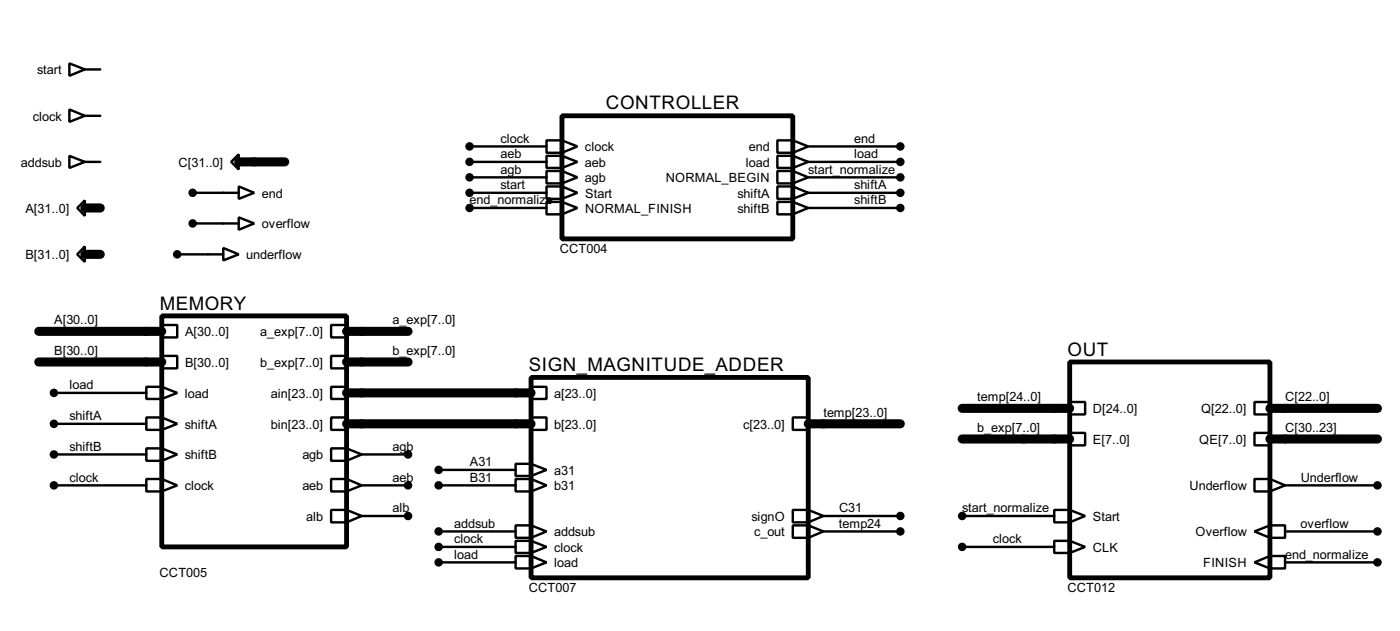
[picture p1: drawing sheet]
<svg xmlns="http://www.w3.org/2000/svg" width="231mm" height="104mm" viewBox="0 0 231 104" stroke-linecap="round" stroke-linejoin="round" font-family="sans-serif">
<g fill="none" stroke="#000" stroke-width="1.5">
<path d="M14 34.3h2.6M39.4 26.7h7.6M6.4 59.7h20.3M6.4 54.7h20.3M14 42h2.6M57.2 59.7h10.2M57.2 54.7h10.2M57.2 69.9h30.5M57.2 64.8h30.5M133.4 69.9h15.2M158.8 72.4h17.8M158.8 67.4h17.8"/>
<path d="M209.6 72.4h17.8M209.6 67.4h17.8"/>
</g>
<g fill="none" stroke="#000" stroke-width=".4">
<path d="M11.5 10.5l2.5 1-2.5 1zM11.5 18.1l2.5 1-2.5 1zM14 11.5h2.6M14 19.1h2.6M11.5 25.7l2.5 1-2.5 1zM12.8 34.3l1.2-1.2v2.5zM14 26.7h2.6M31.8 36.9h7.6M31.8 31.8h7.6M38.2 26.7l1.2-1.2v2.5zM39.4 30.8l2.6 1-2.6 1zM39.4 35.9l2.6 1-2.6 1z"/>
<path d="M77.5 31.8h12.7M77.5 24.2h12.7M77.5 26.7h12.7M77.5 29.3h12.7M77.5 34.3h12.7M90.2 23.2h2.6l2.5 1-2.5 1h-2.6zM90.2 25.7h2.6l2.5 1-2.5 1h-2.6zM90.2 28.2h2.6l2.5 1.1-2.5 1h-2.6zM90.2 30.8h2.6l2.5 1-2.5 1h-2.6zM90.2 33.3h2.6l2.5 1-2.5 1.1h-2.6zM92.8 23.2v2M92.8 25.7v2"/>
<path d="M92.8 28.2v2.1M92.8 30.8v2M92.8 33.3v2.1M128.3 23.2h2.6l2.5 1-2.5 1h-2.6zM128.3 25.7h2.6l2.5 1-2.5 1h-2.6zM128.3 28.2h2.6l2.5 1.1-2.5 1h-2.6zM128.3 30.8h2.6l2.5 1-2.5 1h-2.6zM128.3 33.3h2.6l2.5 1-2.5 1.1h-2.6zM130.9 23.2v2M130.9 25.7v2M130.9 28.2v2.1M130.9 30.8v2"/>
<path d="M130.9 33.3v2.1M133.4 31.8h15.2M133.4 24.2h15.2M133.4 26.7h15.2M133.4 29.3h15.2M133.4 34.3h15.2M14 40.7v2.5l-1.2-1.2zM26.7 53.6h2.6v2.1h-2.6zM26.7 58.7h2.6v2.1h-2.6zM29.3 42h7.6M36.9 40.9l2.5 1.1-2.5 1zM54.7 53.6h2.5v2.1h-2.5z"/>
<path d="M54.7 58.7h2.5v2.1h-2.5zM8.9 64.8h15.3M8.9 69.9h15.3M8.9 75h15.3M24.2 63.8h2.5l2.6 1-2.6 1h-2.5zM24.2 68.9h2.5l2.6 1-2.6 1h-2.5zM24.2 74h2.5l2.6 1-2.6 1h-2.5zM24.2 79h2.5l2.6 1.1-2.6 1h-2.5zM26.7 63.8v2M26.7 68.9v2M26.7 74v2M26.7 79v2.1"/>
<path d="M54.7 74h2.5l2.5 1-2.5 1h-2.5zM54.7 79h2.5l2.5 1.1-2.5 1h-2.5zM54.7 63.8h2.5v2h-2.5zM54.7 68.9h2.5v2h-2.5zM57.2 74v2M57.2 79v2.1M59.7 75h7.7M72.4 77.5h12.7M85.1 76.5h2.6l2.5 1-2.5 1h-2.6zM85.1 79h2.6l2.5 1.1-2.5 1h-2.6zM87.7 63.8h2.5v2h-2.5zM87.7 68.9h2.5v2h-2.5z"/>
<path d="M87.7 76.5v2M87.7 79v2.1M130.9 68.9h2.5v2h-2.5zM176.6 66.3h2.5v2.1h-2.5zM176.6 71.4h2.5v2.1h-2.5zM207.1 66.3h2.5v2.1h-2.5zM207.1 71.4h2.5v2.1h-2.5zM207.1 79h2.5l2.5 1.1-2.5 1h-2.5zM209.6 79v2.1M8.9 80.1h15.3M54.7 84.1h2.5l2.5 1-2.5 1.1h-2.5zM57.2 84.1v2.1"/>
<path d="M59.7 85.1h7.7M59.7 80.1h7.7M72.4 87.7h12.7M72.4 90.2h12.7M72.4 92.8h12.7M72.4 80.1h12.7M85.1 86.7h2.6l2.5 1-2.5 1h-2.6zM85.1 89.2h2.6l2.5 1-2.5 1h-2.6zM85.1 91.7h2.6l2.5 1.1-2.5 1h-2.6zM87.7 86.7v2M87.7 89.2v2M87.7 91.7v2.1"/>
<path d="M130.9 84.1h2.5l2.5 1-2.5 1.1h-2.5zM130.9 86.7h2.5l2.5 1-2.5 1h-2.5zM133.4 84.1v2.1M133.4 86.7v2M135.9 87.7h12.7M135.9 85.1h12.7M158.8 90.2h15.2M158.8 85.1h15.2M174 84.1h2.6l2.5 1-2.5 1.1h-2.6zM174 89.2h2.6l2.5 1-2.5 1h-2.6zM176.6 84.1v2.1M176.6 89.2v2"/>
<path d="M207.1 87.7l2.5-1h2.5v2h-2.5zM207.1 92.8l2.5-1.1h2.5v2.1h-2.5zM209.6 86.7v2M209.6 91.7v2.1M212.1 87.7h15.3M212.1 92.8h15.3M212.1 80.1h15.3"/>
</g>
<g fill="#000" stroke="#000" stroke-width=".4">
<circle cx="31.8" cy="31.8" r=".5"/>
<circle cx="31.8" cy="36.9" r=".5"/>
<circle cx="77.5" cy="24.2" r=".5"/>
<circle cx="77.5" cy="34.3" r=".5"/>
<circle cx="77.5" cy="31.8" r=".5"/>
<circle cx="77.5" cy="26.7" r=".5"/>
<circle cx="77.5" cy="29.3" r=".5"/>
<circle cx="148.6" cy="24.2" r=".5"/>
<circle cx="148.6" cy="34.3" r=".5"/>
<circle cx="148.6" cy="31.8" r=".5"/>
<circle cx="148.6" cy="26.7" r=".5"/>
<circle cx="148.6" cy="29.3" r=".5"/>
<circle cx="29.2" cy="42" r=".5"/>
<circle cx="8.9" cy="69.9" r=".5"/>
<circle cx="8.9" cy="64.8" r=".5"/>
<circle cx="8.9" cy="75" r=".5"/>
<circle cx="67.3" cy="75" r=".5"/>
<circle cx="72.4" cy="77.5" r=".5"/>
<circle cx="8.9" cy="80.1" r=".5"/>
<circle cx="67.3" cy="85.1" r=".5"/>
<circle cx="67.3" cy="80.1" r=".5"/>
<circle cx="72.4" cy="90.2" r=".5"/>
<circle cx="72.4" cy="92.8" r=".5"/>
<circle cx="72.4" cy="80.1" r=".5"/>
<circle cx="72.4" cy="87.7" r=".5"/>
<circle cx="148.6" cy="85.1" r=".5"/>
<circle cx="148.6" cy="87.7" r=".5"/>
<circle cx="158.8" cy="90.2" r=".5"/>
<circle cx="158.8" cy="85.1" r=".5"/>
<circle cx="227.3" cy="87.7" r=".5"/>
<circle cx="227.3" cy="92.8" r=".5"/>
<circle cx="227.3" cy="80.1" r=".5"/>
</g>
<path d="M92.8 19.1h38.1v20.3h-38.1zM26.7 52.1h30.5v38.1h-30.5zM176.6 59.7h33v35.6h-33zM87.7 62.3h45.7v33h-45.7z" fill="none" stroke="#000" stroke-width=".8"/>
<g font-size="3.5">
<text x="100" y="18.1">CONTROLLER</text>
<text x="26.4" y="51.1">MEMORY</text>
<text x="176.2" y="58.7">OUT</text>
<text x="87.3" y="61.3">SIGN_MAGNITUDE_ADDER</text>
</g>
<g font-size="2.4">
<text x="6.2" y="12.3">start</text>
<text x="5.4" y="19.9">clock</text>
<text x="82.6" y="23.5">clock</text>
<text x="141" y="23.5">end</text>
<text x="3.5" y="27.5">addsub</text>
<text x="29.5" y="27.5">C[31..0]</text>
<text x="82.6" y="28.7">agb</text>
<text x="82.6" y="26.1">aeb</text>
<text x="96.6" y="25">clock</text>
<text x="96.6" y="27.5">aeb</text>
<text x="123.1" y="27.5">load</text>
<text x="123.6" y="25">end</text>
<text x="133.4" y="28.7">start_normalize</text>
<text x="141" y="26.1">load</text>
<text x="4.2" y="35.1">A[31..0]</text>
<text x="43.2" y="32.6">end</text>
<text x="77.5" y="33.7">end_normalize</text>
<text x="82.6" y="31.2">start</text>
<text x="96.6" y="30.1">agb</text>
<text x="96.6" y="32.6">Start</text>
<text x="96.6" y="35.1">NORMAL_FINISH</text>
<text x="109.9" y="30.1">NORMAL_BEGIN</text>
<text x="121.7" y="32.6">shiftA</text>
<text x="121.7" y="35.1">shiftB</text>
<text x="141" y="31.2">shiftA</text>
<text x="141" y="33.7">shiftB</text>
<text x="43.2" y="37.7">overflow</text>
<text x="92.4" y="41.8">CCT004</text>
<text x="4.2" y="42.8">B[31..0]</text>
<text x="40.7" y="42.8">underflow</text>
<text x="8.9" y="53.5">A[30..0]</text>
<text x="64.8" y="53.5">a_exp[7..0]</text>
<text x="8.9" y="58.6">B[30..0]</text>
<text x="30.5" y="55.5">A[30..0]</text>
<text x="43" y="55.5">a_exp[7..0]</text>
<text x="64.8" y="58.6">b_exp[7..0]</text>
<text x="11.5" y="64.2">load</text>
<text x="30.5" y="65.6">load</text>
<text x="30.5" y="60.5">B[30..0]</text>
<text x="43" y="60.5">b_exp[7..0]</text>
<text x="44.7" y="65.6">ain[23..0]</text>
<text x="91.5" y="65.6">a[23..0]</text>
<text x="11.5" y="69.3">shiftA</text>
<text x="30.5" y="70.7">shiftA</text>
<text x="44.7" y="70.7">bin[23..0]</text>
<text x="91.5" y="70.7">b[23..0]</text>
<text x="122.7" y="70.7">c[23..0]</text>
<text x="135.9" y="68.7">temp[23..0]</text>
<text x="161.3" y="71.3">b_exp[7..0]</text>
<text x="161.3" y="66.2">temp[24..0]</text>
<text x="180.4" y="68.2">D[24..0]</text>
<text x="198.2" y="68.2">Q[22..0]</text>
<text x="212.1" y="71.3">C[30..23]</text>
<text x="212.1" y="66.2">C[22..0]</text>
<text x="11.5" y="74.4">shiftB</text>
<text x="30.5" y="75.8">shiftB</text>
<text x="49.9" y="75.8">agb</text>
<text x="64.8" y="74.4">agb</text>
<text x="77.5" y="76.9">A31</text>
<text x="180.4" y="73.2">E[7..0]</text>
<text x="197.9" y="73.2">QE[7..0]</text>
<text x="11.5" y="79.5">clock</text>
<text x="30.5" y="80.9">clock</text>
<text x="49.9" y="80.9">aeb</text>
<text x="64.8" y="79.5">aeb</text>
<text x="77.5" y="79.5">B31</text>
<text x="91.5" y="78.3">a31</text>
<text x="91.5" y="80.9">b31</text>
<text x="196.3" y="80.9">Underflow</text>
<text x="214.7" y="79.5">Underflow</text>
<text x="50.6" y="85.9">alb</text>
<text x="64.8" y="84.5">alb</text>
<text x="75" y="87.1">addsub</text>
<text x="75" y="89.6">clock</text>
<text x="91.5" y="88.5">addsub</text>
<text x="124.1" y="85.9">signO</text>
<text x="124.5" y="88.5">c_out</text>
<text x="138.5" y="87.1">temp24</text>
<text x="138.5" y="84.5">C31</text>
<text x="158.8" y="84.5">start_normalize</text>
<text x="163.9" y="89.6">clock</text>
<text x="180.4" y="85.9">Start</text>
<text x="197.3" y="88.5">Overflow</text>
<text x="214.7" y="87.1">overflow</text>
<text x="26.3" y="95.2">CCT005</text>
<text x="75" y="92.2">load</text>
<text x="91.5" y="91">clock</text>
<text x="91.5" y="93.6">load</text>
<text x="180.4" y="91">CLK</text>
<text x="198.6" y="93.6">FINISH</text>
<text x="212.1" y="92.2">end_normalize</text>
<text x="87.3" y="97.7">CCT007</text>
<text x="176.2" y="97.7">CCT012</text>
</g>
</svg>
